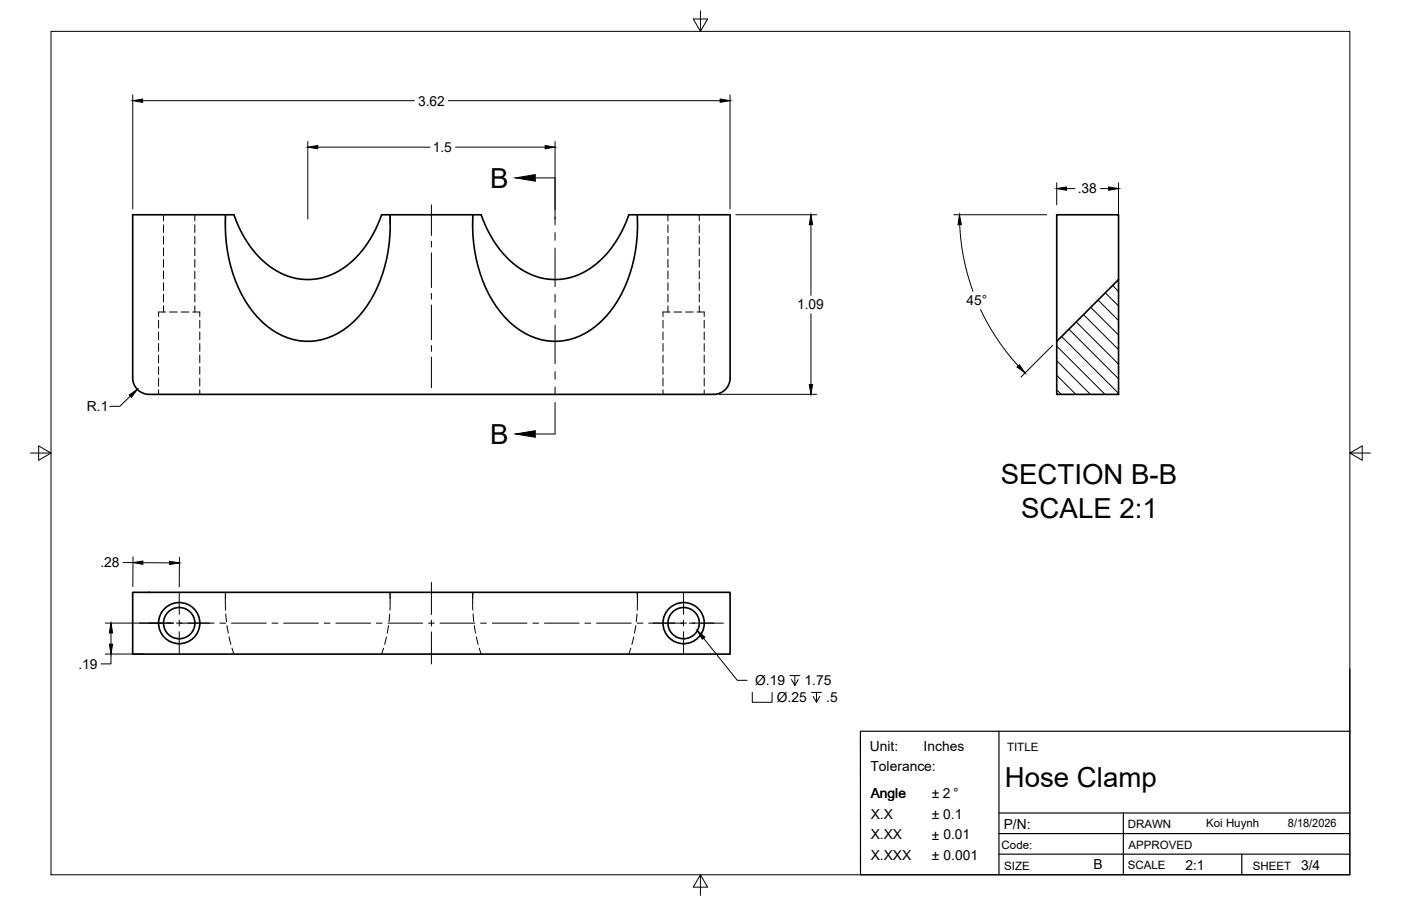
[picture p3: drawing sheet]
<svg xmlns="http://www.w3.org/2000/svg" width="432mm" height="279mm" viewBox="0 0 432 279" stroke-linecap="round" stroke-linejoin="round" font-family="sans-serif">
<!-- layer: Hidden -->
<g fill="none" stroke="#000" stroke-width=".31">
<path d="M50.4 66.2v1.9M50.4 69.3v2.4M50.4 72.9v2.4M50.4 76.5v2.3M60 66.2v1.9M60 69.3v2.4M60 72.9v2.4M60 76.5v2.3M69.4 66.2v3.1M120.2 66.2v3.1M145.7 66.2v3.1M196.5 66.2v3.1"/>
<path d="M205.9 66.2v1.9M205.9 69.3v2.4M205.9 72.9v2.4M205.9 76.5v2.3M215.5 66.2v1.9M215.5 69.3v2.4M215.5 72.9v2.4M215.5 76.5v2.3M48.9 98.8v2.4M50.4 80v2.4M50.4 83.6v2.4M50.4 87.2v2.4"/>
<path d="M50.4 90.7v2.4M50.4 94.3v1.9M51.1 96.2h-2.2v1.4M52.2 96.2h2.4M55.8 96.2h2.4M59.4 96.2h2.2v1.4M60 80v2.4M60 83.6v2.4M60 87.2v2.4M60 90.7v2.4M60 94.3v1.9M61.6 98.8v2.4"/>
<path d="M204.3 98.8v2.4M205.9 80v2.4M205.9 83.6v2.4M205.9 87.2v2.4M205.9 90.7v2.4M205.9 94.3v1.9M206.5 96.2h-2.2v1.4M207.7 96.2h2.4M211.3 96.2h2.4M214.9 96.2h2.1v1.4M215.5 80v2.4M215.5 83.6v2.4"/>
<path d="M215.5 87.2v2.4M215.5 90.7v2.4M215.5 94.3v1.9M217 98.8v2.4M48.9 102.4v2.4M48.9 105.9v2.4M48.9 109.5v2.4M48.9 113.1v2.4M48.9 116.6v2.4M61.6 102.4v2.4M61.6 105.9v2.4M61.6 109.5v2.4"/>
<path d="M61.6 113.1v2.4M61.6 116.6v2.4M204.3 102.4v2.4M204.3 105.9v2.4M204.3 109.5v2.4M204.3 113.1v2.4M204.3 116.6v2.4M217 102.4v2.4M217 105.9v2.4M217 109.5v2.4M217 113.1v2.4M217 116.6v2.4"/>
<path d="M48.9 120.2v1.4M61.6 120.2v1.4M204.3 120.2v1.4M217 120.2v1.4M69.4 182.7l.1 5.5M69.6 182.7l-.1 1.9M69.6 189.4l.2 2.3M70 192.9l.4 2.4M70.6 196.4l.6 2.3M71.5 199.9l.6 1.8M118.2 199.9l-.6 1.8M119.1 196.4l-.5 2.3"/>
<path d="M119.7 192.9l-.3 2.4M120.1 189.4l-.2 2.3M120.2 182.7v1.9M120.2 182.7v5.5M145.7 182.7v5.5M145.8 182.7l-.1 1.9M145.8 189.4l.2 2.3M146.2 192.9l.4 2.4M146.8 196.4l.6 2.3M147.7 199.9l.6 1.8M194.4 199.9l-.6 1.8M195.3 196.4l-.5 2.3"/>
<path d="M196 192.9l-.4 2.4M196.3 189.4l-.2 2.3M196.4 182.7v1.9M196.5 182.7l-.1 5.5"/>
</g>
<!-- layer: Visible -->
<g fill="none" stroke="#000" stroke-width=".51">
<path d="M69.5 66.2a44 44 0 0 0 9.6 31.3 19.9 19.9 0 0 0 23 6.3 30.6 30.6 0 0 0 15.8-19.3 49.1 49.1 0 0 0 2.3-18.3M145.8 66.2a44 44 0 0 0 9.5 31.3 19.9 19.9 0 0 0 23 6.3 30.6 30.6 0 0 0 15.8-19.3 49.1 49.1 0 0 0 2.3-18.3M344.7 86.2v35.4h-19v-16.3zM344.7 86.2v-20h-19v39.1M40.9 116.5a5.1 5.1 0 0 0 5.1 5.1h173.9M40.9 116.5v-50.3h31.2a30.4 30.4 0 0 0 15.5 18.5 19.5 19.5 0 0 0 22.2-5.3 35.6 35.6 0 0 0 7.8-13.2h30.7a30.3 30.3 0 0 0 15.5 18.5 19.3 19.3 0 0 0 21.2-4.4 34.7 34.7 0 0 0 8.8-14.1h31.2v50.3M225 116.5a5.1 5.1 0 0 1-5 5.1M40.9 182.7h184.1v19h-184.1z"/>
<circle cx="55.2" cy="192.2" r="4.8"/>
<circle cx="55.2" cy="192.2" r="6.3"/>
<circle cx="210.7" cy="192.2" r="4.8"/>
<circle cx="210.7" cy="192.2" r="6.3"/>
</g>
<!-- layer: Border -->
<path d="M15.7 9.7h400.3v260.1h-400.3zM215.9 3.3v6.4l-2.2-3.8h4.4l-2.2 3.8M9.4 139.7h6.3l-3.8-2.2v4.4l3.8-2.2M416 139.7l3.8 2.2v-4.4l-3.8 2.2h6.4M215.9 269.8l2.2 3.8h-4.4l2.2-3.8v6.3" fill="none" stroke="#000" stroke-width=".31"/>
<!-- layer: Titleblock -->
<path d="M416 206.3v63.5h-150.8v-44.3h150.8M307.9 225.5v44.3M307.9 250.7h108.1M307.9 257.1h108.1M346.2 250.7v19.1M307.9 263.4h108.1M382.7 263.4v6.4" fill="none" stroke="#000" stroke-width=".36"/>
<!-- layer: Smart Centers -->
<g fill="none" stroke="#000" stroke-width=".31">
<path d="M133 63.2v9.4M133 74.4v1.8M133 78v10.7M133 90.5v1.8M133 94.1v10.7M133 106.6v1.8M133 110.1v9.5M133 179.6v9.9M42.9 192.2h10.6M54.4 192.2h11.6M55.2 182.8v6.7M55.2 191.3v1.7"/>
<path d="M55.2 194.8v6.7M67.8 192.2h1.8M71.4 192.2h10.7M83.8 192.2h1.8M87.4 192.2h10.7M99.9 192.2h1.8M103.5 192.2h10.7M116 192.2h1.8M119.6 192.2h10.7M132.1 192.2h1.8M133 191.3v1.8M133 194.9v9.8"/>
<path d="M135.6 192.2h10.7M148.1 192.2h1.8M151.7 192.2h10.7M164.2 192.2h1.8M167.8 192.2h10.7M180.3 192.2h1.8M183.9 192.2h10.7M196.4 192.2h1.7M210.7 182.8v6.7M210.7 191.3v1.7M210.7 194.8v6.7M211.6 192.2h-11.7"/>
<path d="M212.4 192.2h10.6"/>
</g>
<!-- layer: Hatching -->
<path d="M331.7 99.3l13 13M333.9 97l10.8 10.8M336.2 94.8l8.5 8.5M338.4 92.5l6.3 6.3M340.7 90.3l4 4.1M342.9 88.1l1.8 1.8M325.7 106.7l14.9 14.9M325.7 111.2l10.4 10.4M325.7 115.7l5.9 5.9M327.2 103.8l17.5 17.5M329.4 101.5l15.3 15.3M325.7 120.2l1.4 1.4" fill="none" stroke="#000" stroke-width=".31"/>
<!-- layer: Section Lines -->
<path d="M165 54.9h6.1v9.7M171.1 67v2.4M171.1 71.7v2.4M171.1 76.5v11.9M171.1 90.8v2.4M171.1 95.5v2.4M171.1 100.3v11.9M171.1 114.6v2.4M171.1 119.4v2.3M171.1 124.1v9.7h-6.1" fill="none" stroke="#000" stroke-width=".31"/>
<path d="M158.9 54.9l6.1-1.1v2.1zM158.9 133.8l6.1-1v2.1z" fill="#000" stroke="#000" stroke-width=".31"/>
<!-- layer: FD_Dimensions -->
<g fill="none" stroke="#000" stroke-width=".31">
<path d="M40.9 29.3v35.2M44 31.1h83.7M138.2 31.1h83.8M225 29.3v35.2M94.9 43.6v24M97.9 45.4h34.7M140.4 45.4h27.6M171.1 43.6v24M325.7 56.4v6.8M328.7 58.2h2.6M339.2 58.2h2.5M344.7 56.4v12.7"/>
<path d="M226.8 66.2h24.9M249.9 69.3v21.8M293.9 66.2h28.7M295.8 69.3a68.7 68.7 0 0 0 4.1 20.5M249.9 96.8v21.8M302.2 95.5a69.4 69.4 0 0 0 11.6 17.3M324.4 106.5l-9.7 9.8M40.2 122.2l-3.3 3.1h-3M221.7 121.6h30M37.9 173.5h3.1M41 171.7l-.1 9.2M44 173.5l8.3 .1"/>
<path d="M55.3 171.8l-.1 9.2M32.4 192.2h21.1M34.2 195.2v3.4M32.4 201.7h11.8M34.2 201.7v3h-3"/>
</g>
<g fill="#000" stroke="#000" stroke-width=".31">
<path d="M40.9 31.1l3.1-.6v1.1zM222 30.5l3 .6-3 .5zM94.9 45.4l3-.5v1zM168 44.9l3.1 .5-3.1 .5zM325.7 58.2l3-.5v1zM341.7 57.7l3 .5-3 .5zM249.9 66.2l.5 3.1h-1zM295.7 66.2l.6 3.1h-1zM249.4 118.6h1l-.5 3zM313.5 113.2l.7-.7 1.7 2.5zM39.8 121.8l2.6-1.7-1.9 2.5zM41 173.5l3-.5v1z"/>
<path d="M52.3 173.1l3 .5-3 .5zM34.2 192.2l.5 3h-1zM33.7 198.6h1l-.5 3.1z"/>
</g>
<!-- layer: Hole Notes -->
<path d="M216.8 196.8l10.4 13h3.1M231.9 213.5v3.1h6.1v-3.1M243.5 208.3h3M245 208.3v3.1l-1.1-1.8M246 209.6l-1 1.8M250.1 213.5h3.1M251.7 213.5v3.1l-1.1-1.8M252.7 214.8l-1 1.8" fill="none" stroke="#000" stroke-width=".31"/>
<path d="M214.9 194.4l2.3 2.1-.7 .6z" fill="#000" stroke="#000" stroke-width=".31"/>
<g font-size="8.5">
<text x="151.1" y="57.9">B</text>
<text x="151.1" y="136.9">B</text>
<text x="308.4" y="149.4">SECTION B-B</text>
<text x="314.7" y="159.6">SCALE 2:1</text>
<text x="309.7" y="242.8">Hose Clamp</text>
</g>
<g font-size="4.3">
<text x="128.8" y="32.6">3.62</text>
<text x="133.4" y="46.9">1.5</text>
<text x="332.2" y="59.7">.38</text>
<text x="245.7" y="95.4">1.09</text>
<text x="297.9" y="94.1">45°</text>
<text x="26.8" y="126.8">R.1</text>
<text x="30.9" y="175">.28</text>
<text x="24.2" y="206.2">.19</text>
<text x="232.7" y="211.4">Ø.19</text>
<text x="248" y="211.4">1.75</text>
<text x="239.4" y="216.6">Ø.25</text>
<text x="254.7" y="216.6">.5</text>
<text x="268.1" y="231.7">Unit:</text>
<text x="284.7" y="231.6">Inches</text>
<text x="268.3" y="237.9">Tolerance:</text>
<text x="268.4" y="246">Angle</text>
<text x="287.2" y="246">± 2 °</text>
<text x="268.4" y="252.5">X.X</text>
<text x="287.2" y="252.7">± 0.1</text>
<text x="309.4" y="255.5">P/N:</text>
<text x="268.4" y="258.9">X.XX</text>
<text x="287.2" y="259">± 0.01</text>
<text x="268.4" y="265.1">X.XXX</text>
<text x="287.2" y="265.3">± 0.001</text>
<text x="337" y="268.1">B</text>
<text x="365.3" y="268.2">2:1</text>
<text x="401" y="268.2">3/4</text>
</g>
<g font-size="3.5">
<text x="310.4" y="231.5">TITLE</text>
<text x="347.6" y="255.4">DRAWN</text>
<text x="371.8" y="254.9">Koi Huynh</text>
<text x="397" y="254.9">8/18/2026</text>
<text x="308.7" y="261.8">Code:</text>
<text x="347.8" y="261.7">APPROVED</text>
<text x="309.5" y="268.3">SIZE</text>
<text x="347.6" y="268.1">SCALE</text>
<text x="386.1" y="268.2">SHEET</text>
</g>
</svg>
